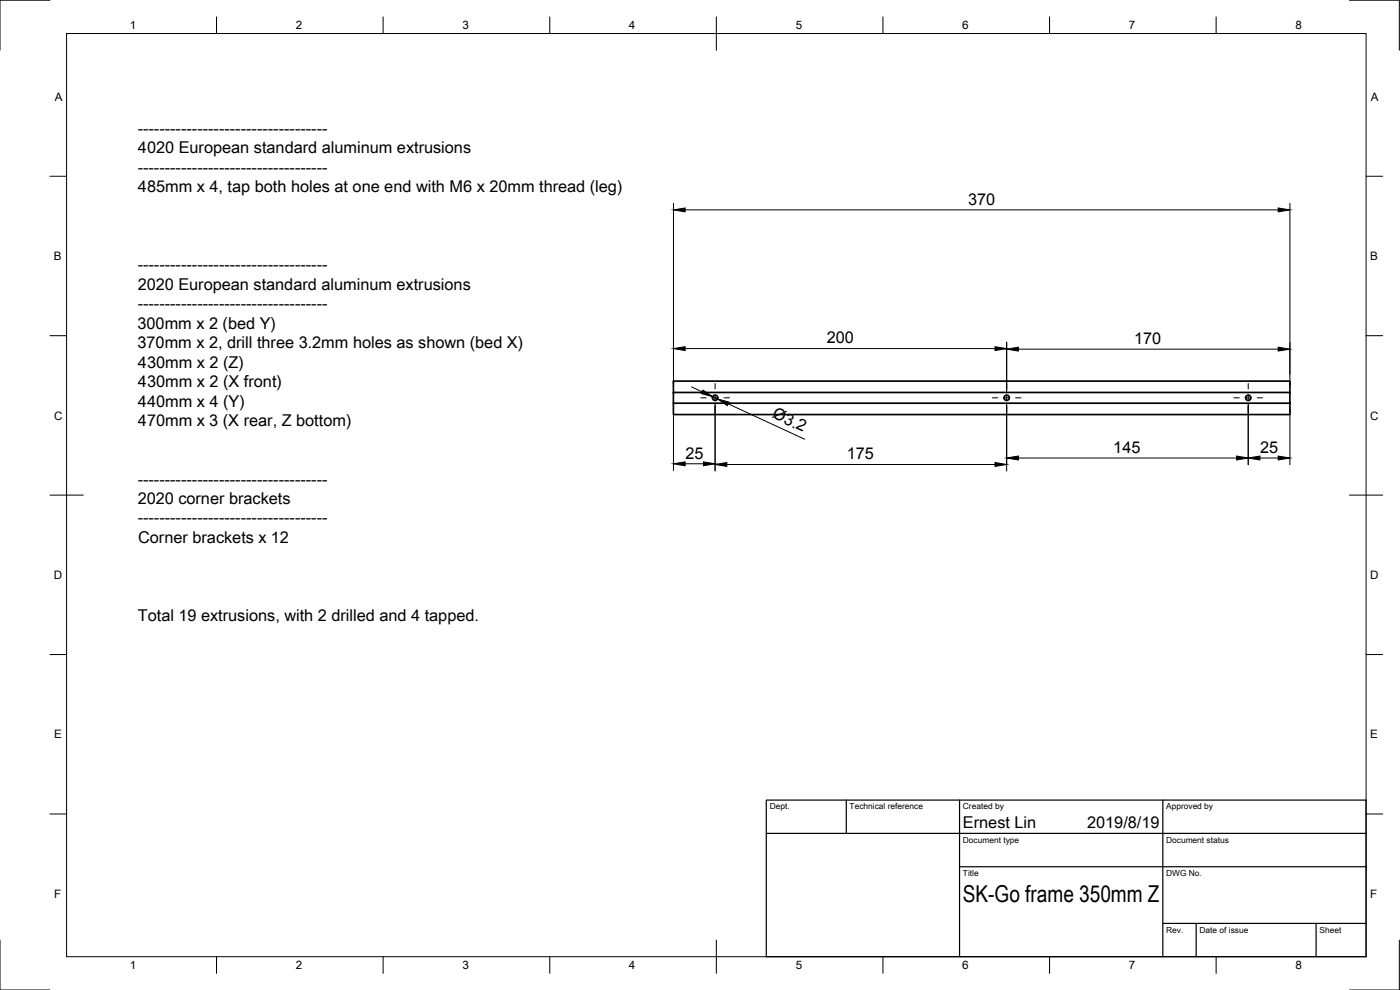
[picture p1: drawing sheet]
<svg xmlns="http://www.w3.org/2000/svg" width="420mm" height="297mm" viewBox="0 0 420 297" stroke-linecap="round" stroke-linejoin="round" font-family="sans-serif">
<!-- layer: Visible -->
<g fill="none" stroke="#000" stroke-width=".51">
<path d="M202.1 117.8v3.1M202.1 114.3h185v3.5h-185zM387.1 117.8v3.1M202.1 121h185v3.4h-185zM202.1 120.9v.1M387.1 120.9v.1"/>
<circle cx="214.6" cy="119.4" r=".79"/>
<circle cx="302.1" cy="119.4" r=".79"/>
<circle cx="374.6" cy="119.4" r=".79"/>
</g>
<!-- layer: Border -->
<g fill="none" stroke="#000" stroke-width=".3">
<path d="M15 .1h-15v15M20 10.1h390v276.9h-390zM65 5.1v5M115 5.1v5M165 5.1v5M215 5.1v10M265 5.1v5M315 5.1v5M365 5.1v5M405 .1h15v15M15 52.9h5M410 52.9h5"/>
<path d="M15 100.7h5M410 100.7h5M15 148.6h10M405 148.6h10M15 196.4h5M410 196.4h5M15 244.2h5M410 244.2h5M0 282.1v14.9h15M65 287v5M115 287v5M165 287v5"/>
<path d="M215 282.1v9.9M265 287v5M315 287v5M365 287v5M420 282.1v14.9h-15"/>
</g>
<!-- layer: TitleBlock -->
<path d="M230 240.1h180v46.9h-180zM230 250h180M254 240.1v9.9M288 240.1v46.9M349 240.1v46.9M288 260.1h122M349 277.1h61M359 277.1v9.9M395 277.1v9.9" fill="none" stroke="#000" stroke-width=".36"/>
<!-- layer: Center Lines -->
<g fill="none" stroke="#000" stroke-width=".3">
<path d="M210.3 119.4h1.6M213.7 119.4h1.8M214.6 115.1v1.6M214.6 118.5v1.8M217.3 119.4h1.6M297.8 119.4h1.6M301.2 119.4h1.8M302.1 115.1v1.6M302.1 118.5v1.8M304.8 119.4h1.6M370.3 119.4h1.6M373.7 119.4h1.8"/>
<path d="M374.6 115.1v1.6M374.6 118.5v1.8M377.3 119.4h1.6M214.6 122v1.7M302.1 122v1.7M374.6 122v1.7"/>
</g>
<!-- layer: Dimensions -->
<g fill="none" stroke="#000" stroke-width=".3">
<path d="M202.1 61v55M205.6 63h178M387.1 61v55M205.6 104.6h93M207.5 116.1l3.2 1.5M213.9 119l1.4 .7M302.1 102.6v14.8M305.6 104.8h78M202.1 122.7v18.5M205.6 139.2h5.5M214.6 121.4v20M218.1 139.4h80.5"/>
<path d="M218.5 121.2l23 10.6M302.1 121.4v20M305.6 137.4h65.5M374.6 121.4v18M378.1 137.4h5.5M387.1 122.7v16.7"/>
</g>
<g fill="#000" stroke="#000" stroke-width=".3">
<path d="M202.1 63l3.5-.6v1.2zM383.6 62.4l3.5 .6-3.5 .6zM202.1 104.6l3.5-.6v1.2zM211 117l2.9 2-3.4-.9zM298.6 104l3.5 .6-3.5 .6zM302.1 104.8l3.5-.6v1.1zM383.6 104.2l3.5 .6-3.5 .5zM202.1 139.2l3.5-.6v1.1zM211.1 138.6l3.5 .6-3.5 .5zM214.6 139.4l3.5-.6v1.1zM215.3 119.7l3.5 .9-.5 1.1zM298.6 138.8l3.5 .6-3.5 .5z"/>
<path d="M302.1 137.4l3.5-.6v1.2zM371.1 136.8l3.5 .6-3.5 .6zM374.6 137.4l3.5-.6v1.2zM383.6 136.8l3.5 .6-3.5 .6z"/>
</g>
<text font-size="7" x="289" y="270.6">SK-Go frame 350mm Z</text>
<g font-size="4.9">
<text x="41.3" y="40.2">-----------------------------------</text>
<text x="41.4" y="46">4020 European standard aluminum extrusions</text>
<text x="41.3" y="51.8">-----------------------------------</text>
<text x="41.4" y="57.7">485mm x 4, tap both holes at one end with M6 x 20mm thread (leg)</text>
<text x="290.6" y="61.4">370</text>
<text x="41.3" y="81">-----------------------------------</text>
<text x="41.3" y="86.9">2020 European standard aluminum extrusions</text>
<text x="41.3" y="92.7">-----------------------------------</text>
<text x="41.3" y="98.6">300mm x 2 (bed Y)</text>
<text x="41.3" y="104.4">370mm x 2, drill three 3.2mm holes as shown (bed X)</text>
<text x="248.1" y="103">200</text>
<text x="340.4" y="103.2">170</text>
<text x="41.4" y="110.3">430mm x 2 (Z)</text>
<text x="41.4" y="116.2">430mm x 2 (X front)</text>
<text x="41.4" y="122">440mm x 4 (Y)</text>
<text x="231.5" y="125.3" transform="rotate(25 231.5 125.3)">Ø3.2</text>
<text x="41.4" y="127.9">470mm x 3 (X rear, Z bottom)</text>
<text x="205.7" y="137.6">25</text>
<text x="254.1" y="137.8">175</text>
<text x="334.1" y="135.9">145</text>
<text x="378.2" y="135.9">25</text>
<text x="41.3" y="145.4">-----------------------------------</text>
<text x="41.3" y="151.2">2020 corner brackets</text>
<text x="41.3" y="157.1">-----------------------------------</text>
<text x="41.5" y="162.9">Corner brackets x 12</text>
<text x="41.4" y="186.3">Total 19 extrusions, with 2 drilled and 4 tapped.</text>
<text x="289" y="248.5">Ernest Lin</text>
<text x="326.3" y="248.5">2019/8/19</text>
</g>
<g font-size="3.5">
<text x="39" y="8.8">1</text>
<text x="88.8" y="8.8">2</text>
<text x="138.8" y="8.8">3</text>
<text x="188.7" y="8.8">4</text>
<text x="238.8" y="8.8">5</text>
<text x="288.7" y="8.8">6</text>
<text x="338.8" y="8.8">7</text>
<text x="388.8" y="8.8">8</text>
<text x="16.4" y="30.2">A</text>
<text x="411.4" y="30.2">A</text>
<text x="16.2" y="78">B</text>
<text x="411.2" y="78">B</text>
<text x="16.2" y="125.9">C</text>
<text x="411.2" y="125.9">C</text>
<text x="16.2" y="173.7">D</text>
<text x="411.2" y="173.7">D</text>
<text x="16.2" y="221.6">E</text>
<text x="411.2" y="221.6">E</text>
<text x="16.2" y="269.4">F</text>
<text x="411.2" y="269.4">F</text>
<text x="39" y="290.8">1</text>
<text x="88.8" y="290.8">2</text>
<text x="138.8" y="290.8">3</text>
<text x="188.7" y="290.8">4</text>
<text x="238.8" y="290.8">5</text>
<text x="288.7" y="290.8">6</text>
<text x="338.8" y="290.8">7</text>
<text x="388.8" y="290.8">8</text>
</g>
<g font-size="2.5">
<text x="231" y="242.9">Dept.</text>
<text x="255" y="242.9">Technical reference</text>
<text x="289" y="242.9">Created by</text>
<text x="350" y="242.9">Approved by</text>
<text x="289" y="252.8">Document type</text>
<text x="350" y="252.8">Document status</text>
<text x="289" y="262.9">Title</text>
<text x="350" y="262.9">DWG No.</text>
<text x="350" y="279.9">Rev.</text>
<text x="360" y="279.9">Date of issue</text>
<text x="396" y="279.9">Sheet</text>
</g>
</svg>
